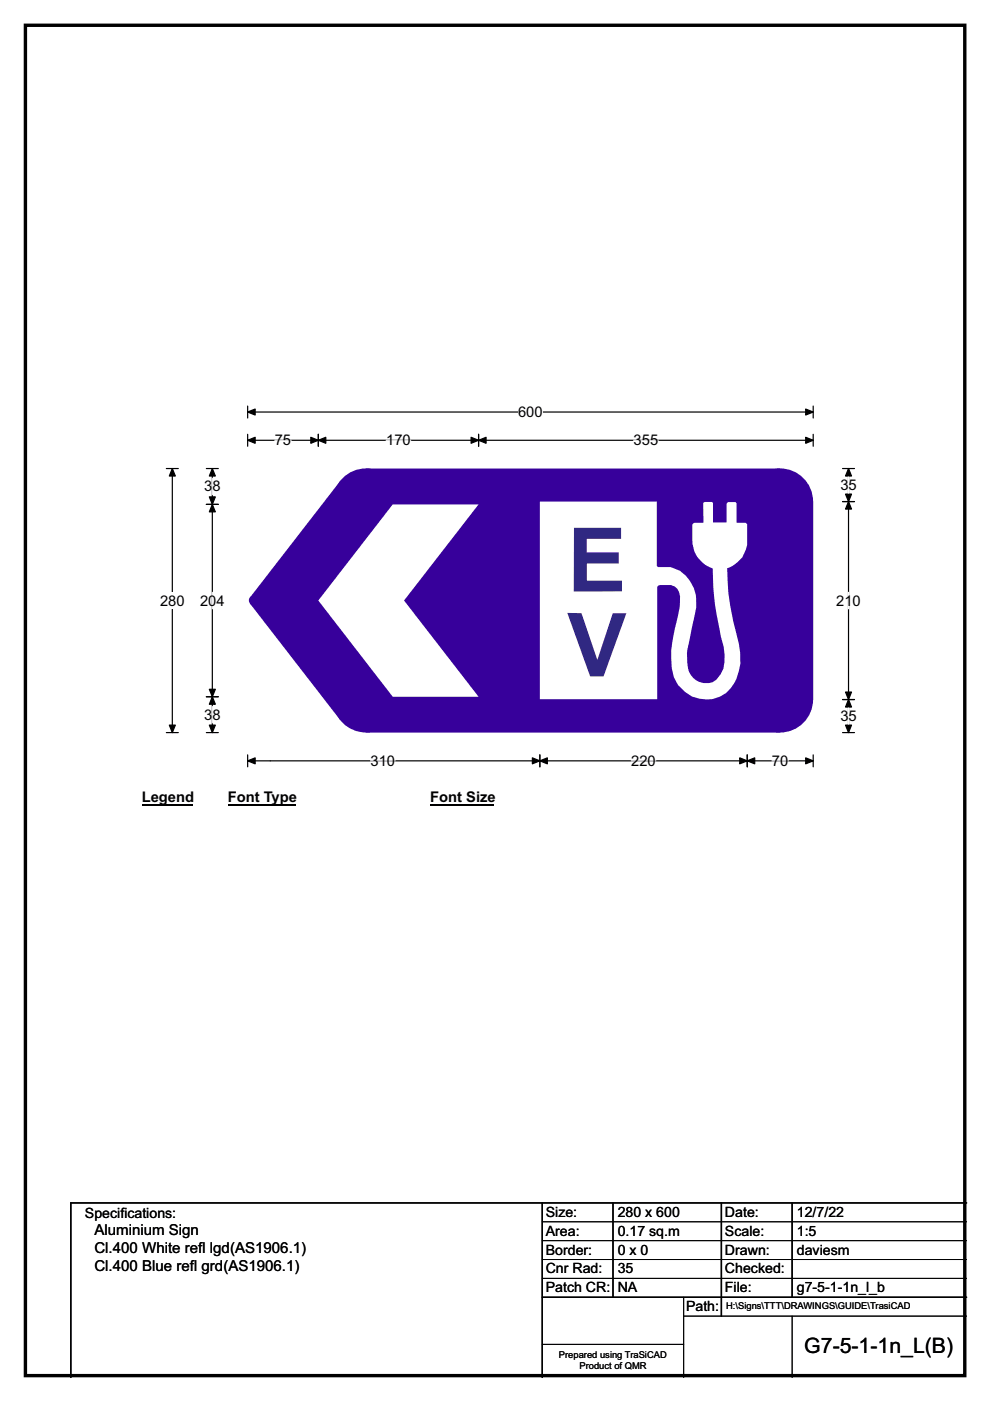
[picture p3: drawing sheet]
<svg xmlns="http://www.w3.org/2000/svg" width="210mm" height="297mm" viewBox="0 0 210 297" stroke-linecap="round" stroke-linejoin="round" font-family="sans-serif">
<path d="M5.4 5.4h199.2v286.3h-199.2z" fill="none" stroke="#000" stroke-width=".72"/>
<path d="M52.5 87.4h120M52.5 86.1v2.5M172.5 86.1v2.5" fill="none" stroke="#000" stroke-width=".25"/>
<g fill="#000" stroke="#000" stroke-width=".25">
<path d="M52.5 87.4l1.6-.7v1.3z" fill-rule="evenodd"/>
<path d="M170.9 86.7l1.6 .7-1.6 .6z" fill-rule="evenodd"/>
</g>
<path d="M109.9 85.6h5.2v3.5h-5.2z" fill="#fff"/>
<g fill="none" stroke="#000" stroke-width=".25">
<path d="M35.3 99.3h2.5M36.5 99.3v56M52.5 93.3h120M52.5 92.1v2.5M67.5 92.1v2.5M101.5 92.1v2.5M172.5 92.1v2.5M35.3 155.3h2.5M52.5 160v2.6M52.5 161.3h120M114.5 160v2.6M158.5 160v2.6"/>
<path d="M172.5 160v2.6"/>
</g>
<g fill="#000" stroke="#000" stroke-width=".25">
<path d="M36.5 99.3l.7 1.6h-1.3z" fill-rule="evenodd"/>
<path d="M52.5 93.3l1.6-.6v1.3z" fill-rule="evenodd"/>
<path d="M67.5 93.3l1.6-.6v1.3z" fill-rule="evenodd"/>
<path d="M65.9 92.7l1.6 .6-1.6 .7z" fill-rule="evenodd"/>
<path d="M99.9 92.7l1.6 .6-1.6 .7z" fill-rule="evenodd"/>
<path d="M101.5 93.3l1.6-.6v1.3z" fill-rule="evenodd"/>
<path d="M170.9 92.7l1.6 .6-1.6 .7z" fill-rule="evenodd"/>
<path d="M35.9 153.7h1.3l-.7 1.6z" fill-rule="evenodd"/>
<path d="M52.5 161.3l1.6-.6v1.2z" fill-rule="evenodd"/>
<path d="M112.9 160.7l1.6 .6-1.6 .6z" fill-rule="evenodd"/>
<path d="M114.5 161.3l1.6-.6v1.2z" fill-rule="evenodd"/>
<path d="M156.9 160.7l1.6 .6-1.6 .6z" fill-rule="evenodd"/>
<path d="M158.5 161.3l1.6-.6v1.2z" fill-rule="evenodd"/>
<path d="M170.9 160.7l1.6 .6-1.6 .6z" fill-rule="evenodd"/>
</g>
<path d="M58.3 93.3h3.5M81.9 93.3h5.2M134.4 93.3h5.2M78.6 161.3h5.2M133.9 161.3h5.2M163.7 161.3h3.5" fill="none" stroke="#fff" stroke-width=".25"/>
<path d="M33.9 125.6h5.3v3.5h-5.3z" fill="#fff"/>
<path d="M43.8 99.3h2.5M45 99.3v56M178.7 99.3h2.5M180 99.3v56M43.8 106.9h2.5M178.7 106.3h2.5M43.8 147.7h2.5M43.8 155.3h2.5M178.7 155.3h2.5M178.7 148.3h2.5" fill="none" stroke="#000" stroke-width=".25"/>
<g fill="#000" stroke="#000" stroke-width=".25">
<path d="M45 99.3l.7 1.6h-1.3z" fill-rule="evenodd"/>
<path d="M180 99.3l.6 1.6h-1.3z" fill-rule="evenodd"/>
<path d="M45 106.9l.7 1.6h-1.3z" fill-rule="evenodd"/>
<path d="M44.4 105.4h1.3l-.7 1.5z" fill-rule="evenodd"/>
<path d="M180 106.3l.6 1.6h-1.3z" fill-rule="evenodd"/>
<path d="M179.3 104.8h1.3l-.6 1.5z" fill-rule="evenodd"/>
<path d="M44.4 146.1h1.3l-.7 1.6z" fill-rule="evenodd"/>
<path d="M45 147.7l.7 1.6h-1.3z" fill-rule="evenodd"/>
<path d="M44.4 153.7h1.3l-.7 1.6z" fill-rule="evenodd"/>
<path d="M179.3 146.7h1.3l-.6 1.6z" fill-rule="evenodd"/>
<path d="M180 148.3l.6 1.6h-1.3z" fill-rule="evenodd"/>
<path d="M179.3 153.7h1.3l-.6 1.6z" fill-rule="evenodd"/>
</g>
<path d="M45 101.4v3.5M180 101.1v3.5M45 125.6v3.5M180 125.6v3.5M45 149.8v3.5M180 150.1v3.5" fill="none" stroke="#fff" stroke-width=".25"/>
<path d="M30 167.3h10.8v3.5h-10.8z" fill="#fff"/>
<path d="M30 170.6h10.8" fill="none" stroke="#000" stroke-width=".32"/>
<path d="M48.3 167.3h14.4v3.5h-14.4z" fill="#fff"/>
<path d="M48.3 170.6h14.4" fill="none" stroke="#000" stroke-width=".32"/>
<path d="M91.3 167.3h13.4v3.5h-13.4z" fill="#fff"/>
<path d="M91.3 170.6h13.4" fill="none" stroke="#000" stroke-width=".32"/>
<g fill="#fff">
<path d="M30 171.5h.9v3.5h-.9z"/>
<path d="M48.3 171.5h35.5v3.5h-35.5z"/>
<path d="M91.3 171.5h5.2v3.5h-5.2z"/>
</g>
<g fill="#37009b">
<path d="M72.1 102l5.5-2.7h87.9l7 7v42l-7 7h-87.9l-5.5-2.7-19.1-24.7v-1.2z" fill-rule="evenodd"/>
<circle cx="77.6" cy="106.3" r="7"/>
<circle cx="53.8" cy="127.3" r="1"/>
<circle cx="77.6" cy="148.3" r="7"/>
<circle cx="165.5" cy="148.3" r="7"/>
<circle cx="165.5" cy="106.3" r="7"/>
</g>
<g fill="#fff">
<path d="M83.3 106.9h18.2l-15.8 20.4 15.8 20.4h-18.2l-15.8-20.4z" fill-rule="evenodd"/>
<path d="M114.5 106.3h24.8v13.7l.3 .2a6.9 6.9 0 0 1 8.1 6.8v1.8l-1.5 6.9a11.3 11.3 0 0 0-.1 6.8 3.8 3.8 0 0 0 5.8 1.6 6 6 0 0 0 1.8-5.3l-.2-1.7-.6-1.9a60.8 60.8 0 0 1-1.7-14.7 6.3 6.3 0 0 1-4.4-5.9v-3.5l.4-.2 2-.1v-4.2l.3-.2h1.5l.2 .2v4.2h2.9v-4l.3-.3h1.6l.2 .2v4.1l2 .1 .3 .2v4.5a6.2 6.2 0 0 1-4.3 4.9 56.6 56.6 0 0 0 2.5 16 11.2 11.2 0 0 1-1.7 9.3 7.1 7.1 0 0 1-12.1-2.2 20 20 0 0 1 .2-10.2 20 20 0 0 0 1.1-7 2.41 2.41 0 0 0-1.9-2.4h-2.3l-.6 .4v23.9h-24.9z" fill-rule="evenodd"/>
</g>
<g fill="#302882">
<path d="M121.7 111.9h10v2.3h-7.3v2.9h6.8v2.4h-6.7v3.6h7.4v2.3h-10.2z" fill-rule="evenodd"/>
<path d="M120.3 129.9l3 .1 3.4 9.9 3.3-9.9h2.9l-4.9 13.4h-2.8z" fill-rule="evenodd"/>
</g>
<path d="M115 255v37M130 255v20M153 255v24M168 255v20M205 255h-190v37M115 275h90" fill="none" stroke="#000" stroke-width=".3"/>
<path d="M115 259h90M115 263h90M115 267h90M115 271h90M145 279h60M145 275v17M168 279v13M115 285h30" fill="none" stroke="#000" stroke-width=".21"/>
<text font-size="4.5" x="170.6" y="286.9">G7-5-1-1n_L(B)</text>
<g font-size="3.2">
<text x="20" y="261.9">Aluminium Sign</text>
<text x="20" y="265.8">Cl.400 White ref</text>
<text x="20" y="269.6">Cl.400 Blue ref</text>
<text x="40.3" y="269.6">l grd(AS1906.1)</text>
<text x="42" y="265.8">l lgd(AS1906.1)</text>
</g>
<g font-size="3.1">
<text x="109.9" y="88.4">600</text>
<text x="58.3" y="94.4">75</text>
<text x="81.9" y="94.4">170</text>
<text x="134.4" y="94.4">355</text>
<text x="43.3" y="104.2">38</text>
<text x="178.2" y="103.9">35</text>
<text x="33.9" y="128.4">280</text>
<text x="42.4" y="128.4">204</text>
<text x="177.4" y="128.4">210</text>
<text x="43.3" y="152.6">38</text>
<text x="178.2" y="152.9">35</text>
<text x="78.6" y="162.4">310</text>
<text x="133.9" y="162.4">220</text>
<text x="163.7" y="162.4">70</text>
<text x="30" y="170.1">Legend</text>
<text x="48.3" y="170.1">Font Type</text>
<text x="91.3" y="170.1">Font Size</text>
</g>
<g font-size="3">
<text x="115.8" y="258">Size:</text>
<text x="131" y="258">280 x 600</text>
<text x="153.8" y="258">Date:</text>
<text x="169" y="258">12/7/22</text>
<text x="18" y="258.2">Specif</text>
<text x="25.5" y="258.2">ications:</text>
<text x="115.8" y="262">Area:</text>
<text x="131" y="262">0.17 sq.m</text>
<text x="153.8" y="262">Scale:</text>
<text x="169" y="262">1:5</text>
<text x="115.8" y="266">Border:</text>
<text x="115.8" y="270">Cnr Rad:</text>
<text x="131" y="266">0 x 0</text>
<text x="131" y="270">35</text>
<text x="153.8" y="266">Drawn:</text>
<text x="153.8" y="270">Checked:</text>
<text x="169" y="266">daviesm</text>
<text x="115.8" y="274">Patch CR:</text>
<text x="131" y="274">NA</text>
<text x="153.8" y="274">File:</text>
<text x="169" y="274">g7-5-1-1n_l_b</text>
<text x="145.5" y="278">Path:</text>
</g>
<g font-size="2">
<text x="154" y="277.6">H:\Signs\TTT\DRAWINGS\GUIDE\TrasiCAD</text>
<text x="118.5" y="287.8">Prepared using TraSiCAD</text>
<text x="122.9" y="290.2">Product of QMR</text>
</g>
</svg>
